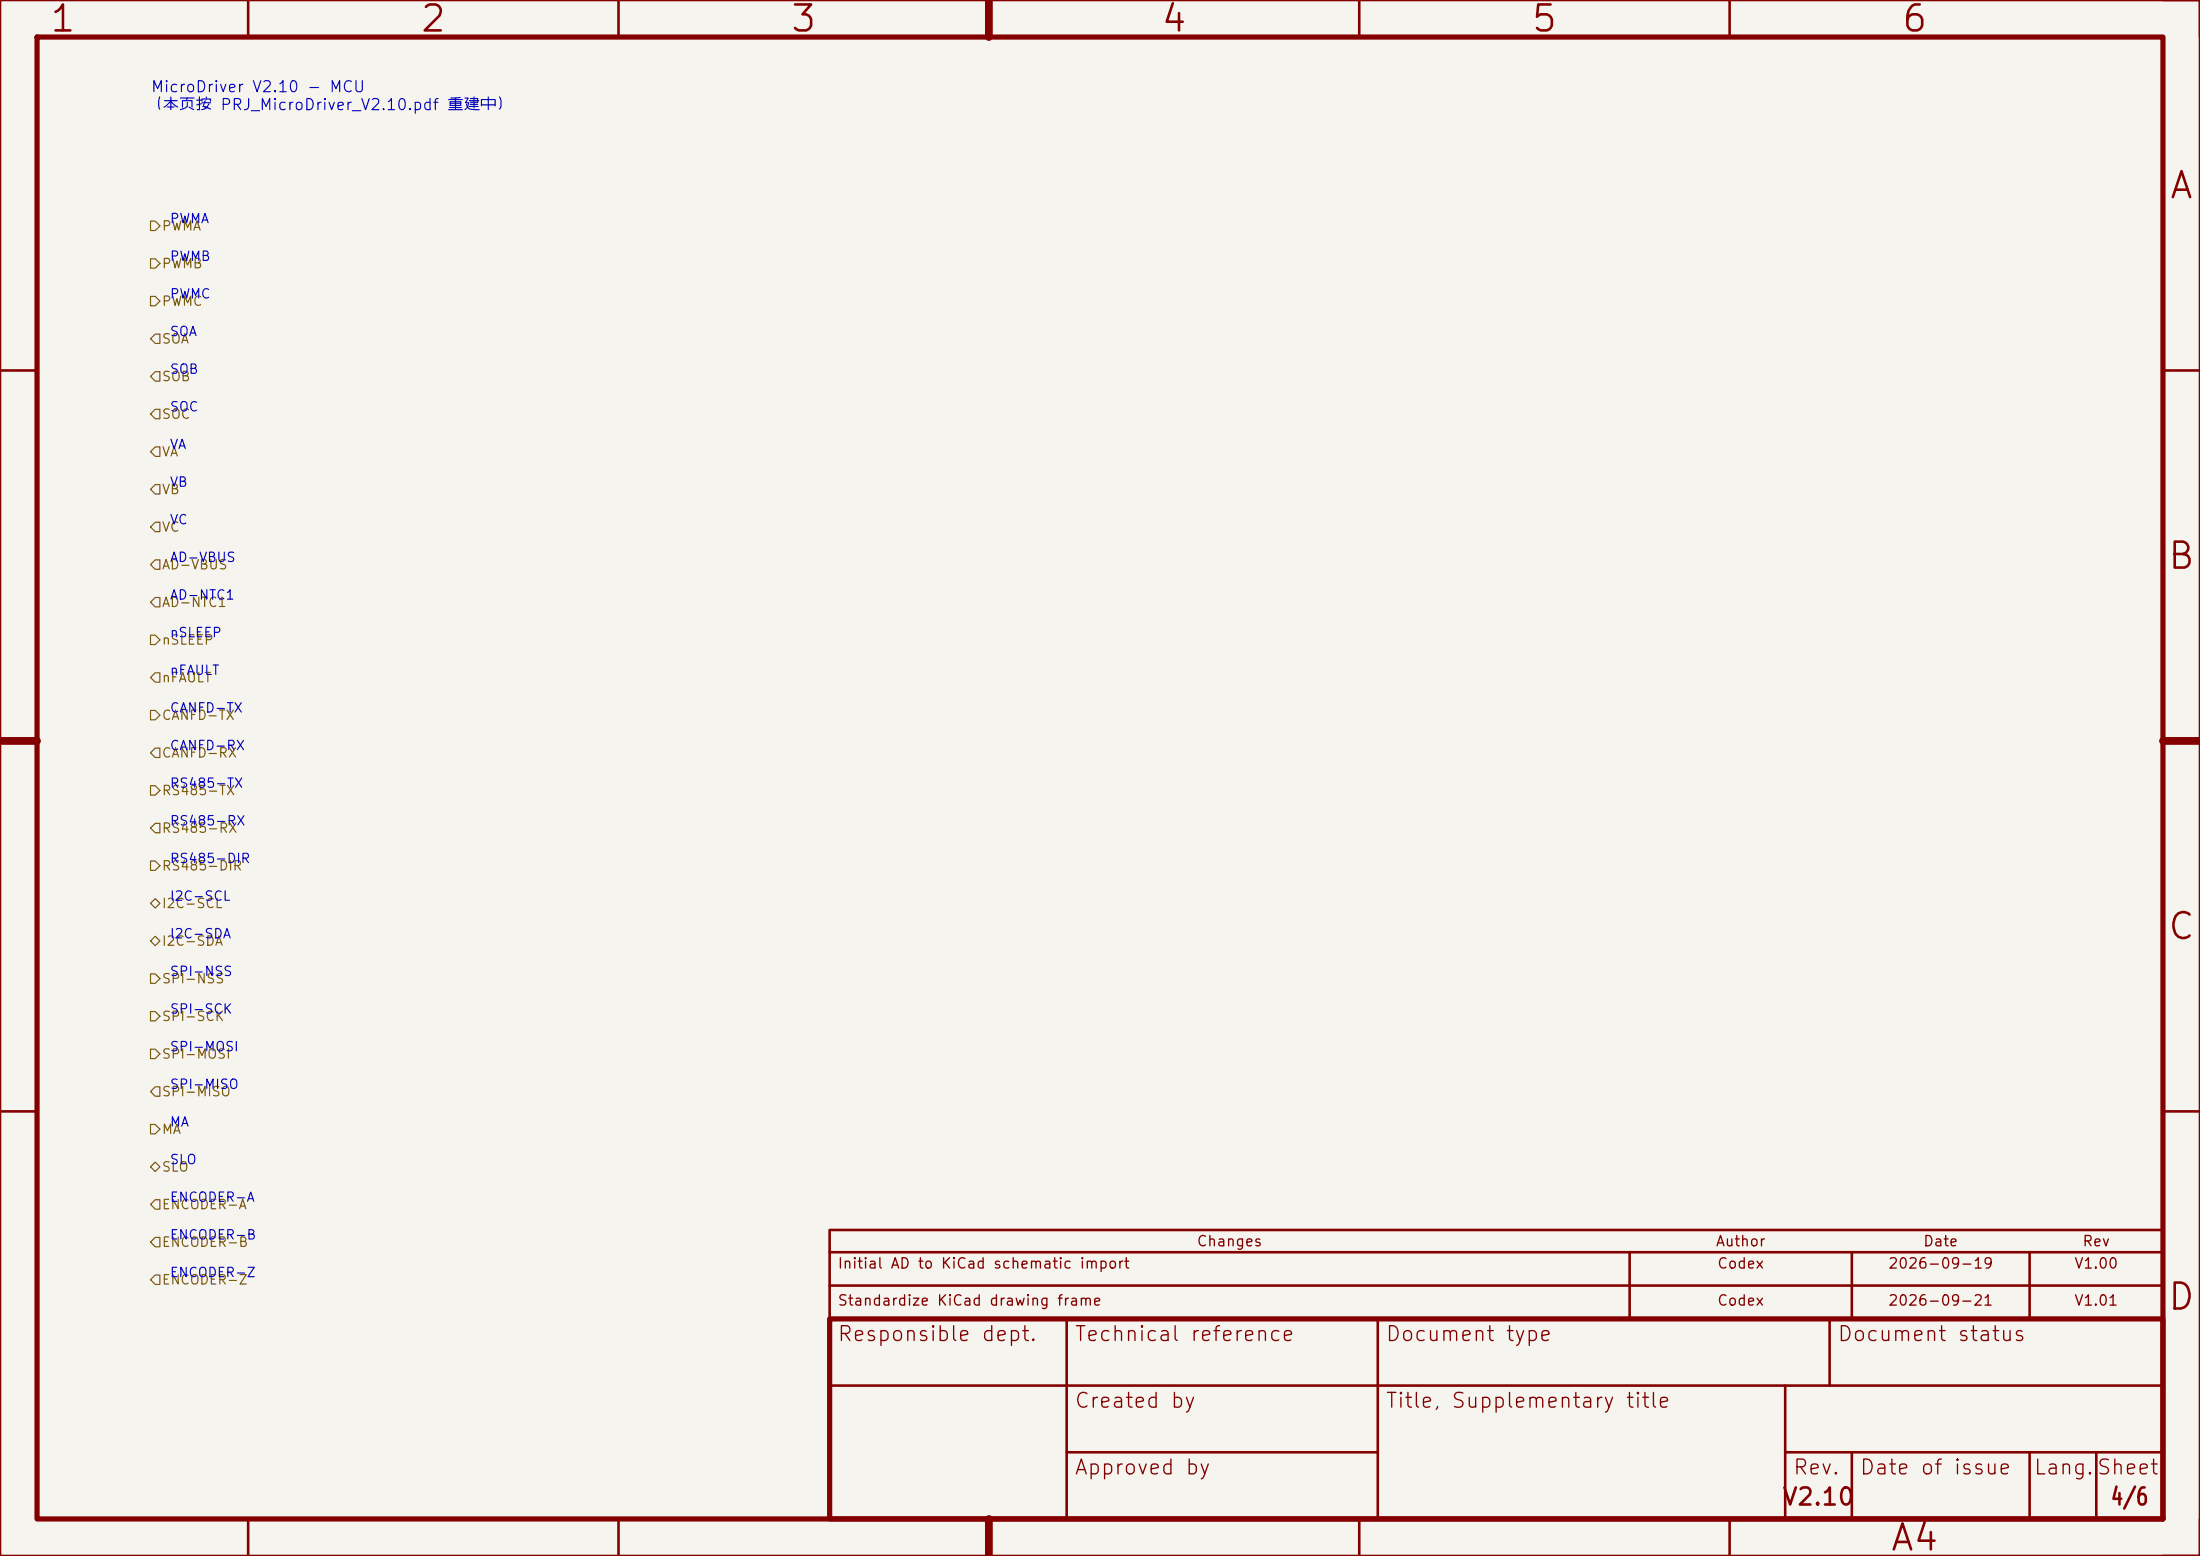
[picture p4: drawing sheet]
<svg xmlns="http://www.w3.org/2000/svg" width="297mm" height="210mm" viewBox="0 0 297 210" stroke-linecap="round" stroke-linejoin="round" font-family="sans-serif">
<path d="M0 0h297v210h-297z" fill="#f5f4ef" stroke="#f5f4ef" stroke-width=".14"/>
<g fill="none" stroke="#840000" stroke-width=".35">
<path d="M0 0h297v210h-297zM33.5 0v5M83.5 0v5M133.5 0v5M183.5 0v5M233.5 0v5M0 50h5M292 50h5M0 100h5M292 100h5M0 150h5M292 150h5"/>
<path d="M112 166h180v12h-180zM112 169h180M112 173.5h180M144 178v27M186 178v27M220 169v9M247 178v9M250 169v9M274 169v9M112 187h180M144 196h42M241 196h51"/>
<path d="M241 187v18M250 196v9M274 196v9M283 196v9M33.5 205v5M83.5 205v5M133.5 205v5M183.5 205v5M233.5 205v5"/>
</g>
<path d="M5 5h287v200h-287zM112 178h180v27h-180z" fill="none" stroke="#840000" stroke-width=".7"/>
<path d="M133.5 0v5M0 100h5M292 100h5M133.5 205v5" fill="none" stroke="#840000" stroke-width="1.1"/>
<g fill="#840000" stroke="#840000" stroke-width=".35">
<path d="M292 -.1h5.1v5.1l-.1-5z"/>
<path d="M297 205l.1 5.1h-5.1l5-.1z"/>
</g>
<g fill="none" stroke="#725600" stroke-width=".15">
<path d="M20.3 34.9h.7l.6 .7-.6 .6h-.7zM20.3 29.8h.7l.6 .7-.6 .6h-.7zM20.3 40h.7l.6 .6-.6 .7h-.7zM21 45.1h.6v1.3h-.6l-.7-.7zM21 55.2h.6v1.3h-.6l-.7-.6zM21 50.2h.6v1.2h-.6l-.7-.6zM21 60.3h.6v1.3h-.6l-.7-.6zM21 70.5h.6v1.3h-.6l-.7-.7zM21 65.4h.6v1.3h-.6l-.7-.7zM21 75.6h.6v1.2h-.6l-.7-.6zM20.3 95.9h.7l.6 .6-.6 .7h-.7zM20.3 85.7h.7l.6 .7-.6 .6h-.7z"/>
<path d="M21 90.8h.6v1.3h-.6l-.7-.7zM21 80.6h.6v1.3h-.6l-.7-.6zM20.3 116.2h.7l.6 .6-.6 .7h-.7zM20.3 106h.7l.6 .7-.6 .6h-.7zM21 101h.6v1.2h-.6l-.7-.6zM21 111.1h.6v1.3h-.6l-.7-.6zM20.3 131.4h.7l.6 .7-.6 .6h-.7zM20.3 136.5h.7l.6 .7-.6 .6h-.7zM20.3 127l.7-.6 .6 .6-.6 .6zM20.3 121.9l.7-.6 .6 .6-.6 .7zM20.3 151.8h.7l.6 .6-.6 .6h-.7zM20.3 141.6h.7l.6 .6-.6 .7h-.7z"/>
<path d="M20.3 157.5l.7-.7 .6 .7-.6 .6zM21 146.7h.6v1.3h-.6l-.7-.7zM21 167h.6v1.3h-.6l-.7-.7zM21 161.9h.6v1.3h-.6l-.7-.6zM21 172.1h.6v1.3h-.6l-.7-.7z"/>
</g>
<g font-size="3.5" fill="#840000">
<text x="6.5" y="5.2">1</text>
<text x="56.5" y="5.2">2</text>
<text x="106.5" y="5.2">3</text>
<text x="156.5" y="5.2">4</text>
<text x="206.5" y="5.2">5</text>
<text x="256.5" y="5.2">6</text>
<text x="292.7" y="27.7">A</text>
<text x="292.4" y="77.7">B</text>
<text x="292.4" y="127.7">C</text>
<text x="292.4" y="177.7">D</text>
<text x="255" y="210.2">A4</text>
</g>
<g font-size="2.3" fill="#840000">
<text x="240.5" y="203.7">V2.10</text>
<text x="284.8" y="203.7">4/6</text>
</g>
<g font-size="2" fill="#840000">
<text x="112.9" y="181.5">Responsible dept.</text>
<text x="144.9" y="181.5">Technical reference</text>
<text x="186.9" y="181.5">Document type</text>
<text x="247.9" y="181.5">Document status</text>
<text x="144.9" y="190.5">Created by</text>
<text x="186.9" y="190.5">Title, Supplementary title</text>
<text x="144.9" y="199.5">Approved by</text>
<text x="241.9" y="199.5">Rev.</text>
<text x="250.9" y="199.5">Date of issue</text>
<text x="274.4" y="199.5">Lang.Sheet</text>
</g>
<g font-size="1.5" fill="#0000c2">
<text x="20.3" y="12.8">MicroDriver V2.10 - MCU</text>
<text x="20.3" y="15.3">（本页按 PRJ_MicroDriver_V2.10.pdf 重建中）</text>
</g>
<g font-size="1.4" fill="#840000">
<text x="113" y="171.6">Initial AD to KiCad schematic import</text>
<text x="161.5" y="168.6">Changes</text>
<text x="231.5" y="168.6">Author</text>
<text x="231.7" y="171.6">Codex</text>
<text x="254.8" y="171.6">2026-09-19</text>
<text x="259.5" y="168.6">Date</text>
<text x="279.9" y="171.6">V1.00</text>
<text x="281" y="168.6">Rev</text>
<text x="113" y="176.6">Standardize KiCad drawing frame</text>
<text x="231.7" y="176.6">Codex</text>
<text x="254.8" y="176.6">2026-09-21</text>
<text x="279.9" y="176.6">V1.01</text>
</g>
<g font-size="1.3" fill="#725600">
<text x="21.8" y="31.4">PWMA</text>
<text x="21.8" y="36.5">PWMB</text>
<text x="21.8" y="41.6">PWMC</text>
<text x="21.8" y="46.7">SOA</text>
<text x="21.8" y="51.8">SOB</text>
<text x="21.8" y="56.8">SOC</text>
<text x="21.8" y="61.9">VA</text>
<text x="21.8" y="67">VB</text>
<text x="21.8" y="72.1">VC</text>
<text x="21.8" y="77.2">AD-VBUS</text>
<text x="21.8" y="82.2">AD-NTC1</text>
<text x="21.8" y="87.3">nSLEEP</text>
<text x="21.8" y="92.4">nFAULT</text>
<text x="21.8" y="97.5">CANFD-TX</text>
<text x="21.8" y="107.6">RS485-TX</text>
<text x="21.8" y="102.6">CANFD-RX</text>
<text x="21.8" y="112.7">RS485-RX</text>
<text x="21.8" y="117.8">RS485-DIR</text>
<text x="21.8" y="122.9">I2C-SCL</text>
<text x="21.8" y="128">I2C-SDA</text>
<text x="21.8" y="133">SPI-NSS</text>
<text x="21.8" y="143.2">SPI-MOSI</text>
<text x="21.8" y="138.1">SPI-SCK</text>
<text x="21.8" y="148.3">SPI-MISO</text>
<text x="21.8" y="153.4">MA</text>
<text x="21.8" y="158.4">SLO</text>
<text x="21.8" y="163.5">ENCODER-A</text>
<text x="21.8" y="168.6">ENCODER-B</text>
<text x="21.8" y="173.7">ENCODER-Z</text>
</g>
<g font-size="1.3" fill="#0000c2">
<text x="22.8" y="35.5">PWMB</text>
<text x="22.8" y="30.5">PWMA</text>
<text x="22.8" y="40.6">PWMC</text>
<text x="22.8" y="45.7">SOA</text>
<text x="22.8" y="50.8">SOB</text>
<text x="22.8" y="55.9">SOC</text>
<text x="22.8" y="60.9">VA</text>
<text x="22.8" y="66">VB</text>
<text x="22.8" y="71.1">VC</text>
<text x="22.8" y="76.2">AD-VBUS</text>
<text x="22.8" y="81.3">AD-NTC1</text>
<text x="22.8" y="86.3">nSLEEP</text>
<text x="22.8" y="91.4">nFAULT</text>
<text x="22.8" y="96.5">CANFD-TX</text>
<text x="22.8" y="101.6">CANFD-RX</text>
<text x="22.8" y="106.7">RS485-TX</text>
<text x="22.8" y="111.7">RS485-RX</text>
<text x="22.8" y="116.8">RS485-DIR</text>
<text x="22.8" y="121.9">I2C-SCL</text>
<text x="22.8" y="127">I2C-SDA</text>
<text x="22.8" y="132.1">SPI-NSS</text>
<text x="22.8" y="137.1">SPI-SCK</text>
<text x="22.8" y="142.2">SPI-MOSI</text>
<text x="22.8" y="147.3">SPI-MISO</text>
<text x="22.8" y="152.4">MA</text>
<text x="22.8" y="157.5">SLO</text>
<text x="22.8" y="162.5">ENCODER-A</text>
<text x="22.8" y="167.6">ENCODER-B</text>
<text x="22.8" y="172.7">ENCODER-Z</text>
</g>
</svg>
